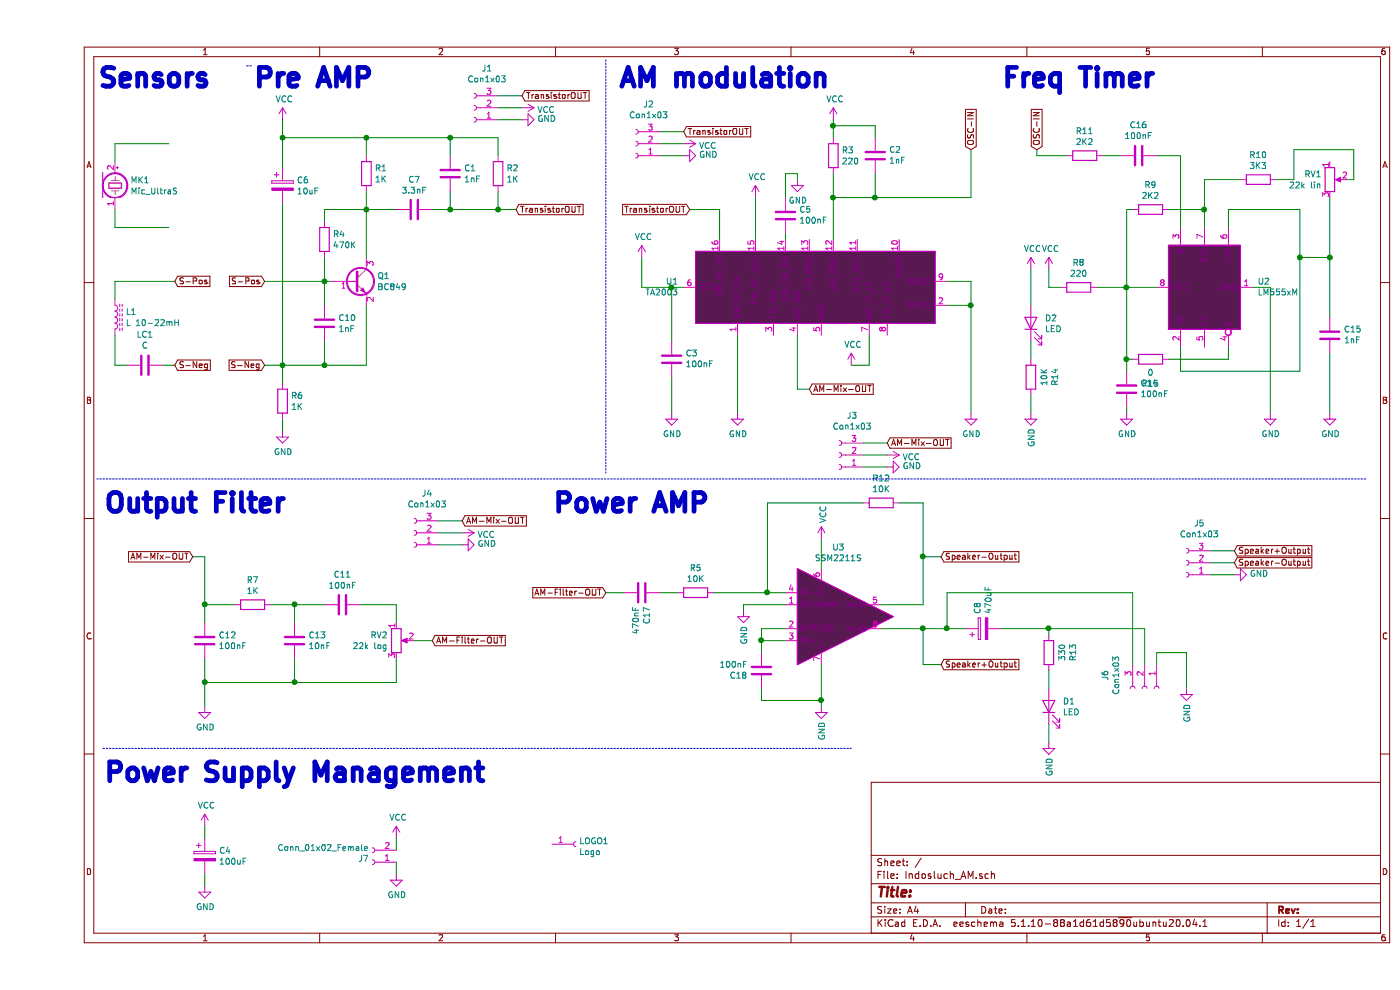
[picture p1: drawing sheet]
EESchema Schematic File Version 4
EELAYER 30 0
EELAYER END
$Descr A4 11693 8268
encoding utf-8
Sheet 1 1
Title ""
Date ""
Rev ""
Comp ""
Comment1 ""
Comment2 ""
Comment3 ""
Comment4 ""
$EndDescr
$Comp
L power:VCC #PWR02
U 1 1
P 1400 6900
F 0 "#PWR02" H 1400 6750 50  0001 C CNN
F 1 "VCC" H 1415 7073 50  0000 C CNN
F 2 "" H 1400 6900 50  0001 C CNN
F 3 "" H 1400 6900 50  0001 C CNN
	1    1400 6900
	1    0    0    -1  
$EndComp
$Comp
L power:GND #PWR03
U 1 1
P 1400 7400
F 0 "#PWR03" H 1400 7150 50  0001 C CNN
F 1 "GND" H 1405 7227 50  0000 C CNN
F 2 "" H 1400 7400 50  0001 C CNN
F 3 "" H 1400 7400 50  0001 C CNN
	1    1400 7400
	1    0    0    -1  
$EndComp
$Comp
L Indosluch:TA2003 U1
U 1 1
P 6500 2400
F 0 "U1" V 6546 3543 50  0000 L CNN
F 1 "TA2003" V 6455 3543 50  0000 L CNN
F 2 "Indosluch_AM:SOP-16_HandSolder" H 6620 3350 50  0001 C CNN
F 3 "http://www.ti.com/lit/ds/symlink/bq2003.pdf" H 6500 3600 50  0001 C CNN
	1    6500 2400
	0    -1   -1   0   
$EndComp
$Comp
L Transistor_BJT:BC849 Q1
U 1 1
P 2650 2350
F 0 "Q1" H 2841 2396 50  0000 L CNN
F 1 "BC849" H 2841 2305 50  0000 L CNN
F 2 "Indosluch_AM:SOT-23_Handsoldering" H 2850 2275 50  0001 L CIN
F 3 "http://www.infineon.com/dgdl/Infineon-BC847SERIES_BC848SERIES_BC849SERIES_BC850SERIES-DS-v01_01-en.pdf?fileId=db3a304314dca389011541d4630a1657" H 2650 2350 50  0001 L CNN
	1    2650 2350
	1    0    0    -1  
$EndComp
$Comp
L Timer:LM555xM U2
U 1 1
P 9750 2400
F 0 "U2" V 9796 1956 50  0000 R CNN
F 1 "LM555xM" V 9705 1956 50  0000 R CNN
F 2 "Indosluch_AM:SOIC-8_HandSolder" H 10600 2000 50  0001 C CNN
F 3 "http://www.ti.com/lit/ds/symlink/lm555.pdf" H 10600 2000 50  0001 C CNN
	1    9750 2400
	0    -1   -1   0   
$EndComp
$Comp
L power:VCC #PWR04
U 1 1
P 2050 1000
F 0 "#PWR04" H 2050 850 50  0001 C CNN
F 1 "VCC" H 2065 1173 50  0000 C CNN
F 2 "" H 2050 1000 50  0001 C CNN
F 3 "" H 2050 1000 50  0001 C CNN
	1    2050 1000
	1    0    0    -1  
$EndComp
$Comp
L Device:CP C6
U 1 1
P 2050 1550
F 0 "C6" H 2168 1596 50  0000 L CNN
F 1 "10uF" H 2168 1505 50  0000 L CNN
F 2 "BioAmp:C_1210_dusjagr" H 2088 1400 50  0001 C CNN
F 3 "~" H 2050 1550 50  0001 C CNN
	1    2050 1550
	1    0    0    -1  
$EndComp
Wire Wire Line
	2050 1000 2050 1150
Wire Wire Line
	2050 1150 2050 1400
$Comp
L Device:R R1
U 1 1
P 2750 1450
F 0 "R1" H 2820 1496 50  0000 L CNN
F 1 "1K" H 2820 1405 50  0000 L CNN
F 2 "BioAmp:R_1206_dusjagr" V 2680 1450 50  0001 C CNN
F 3 "~" H 2750 1450 50  0001 C CNN
	1    2750 1450
	1    0    0    -1  
$EndComp
$Comp
L Device:R R4
U 1 1
P 2400 2000
F 0 "R4" H 2470 2046 50  0000 L CNN
F 1 "470K" H 2470 1955 50  0000 L CNN
F 2 "BioAmp:R_1206_dusjagr" V 2330 2000 50  0001 C CNN
F 3 "~" H 2400 2000 50  0001 C CNN
	1    2400 2000
	1    0    0    -1  
$EndComp
Wire Wire Line
	2750 1300 2750 1150
Wire Wire Line
	2750 1150 2050 1150
Connection ~ 2050 1150
Wire Wire Line
	2400 1850 2400 1750
Wire Wire Line
	2400 1750 2750 1750
Wire Wire Line
	2750 1750 2750 1600
Wire Wire Line
	2750 1750 2750 2150
Connection ~ 2750 1750
$Comp
L Device:C C10
U 1 1
P 2400 2700
F 0 "C10" H 2515 2746 50  0000 L CNN
F 1 "1nF" H 2515 2655 50  0000 L CNN
F 2 "BioAmp:C_1206_dusjagr" H 2438 2550 50  0001 C CNN
F 3 "~" H 2400 2700 50  0001 C CNN
	1    2400 2700
	1    0    0    -1  
$EndComp
Wire Wire Line
	2400 2150 2400 2350
Wire Wire Line
	2400 2350 2450 2350
Connection ~ 2400 2350
$Comp
L Device:R R6
U 1 1
P 2050 3350
F 0 "R6" H 2120 3396 50  0000 L CNN
F 1 "1K" H 2120 3305 50  0000 L CNN
F 2 "BioAmp:R_1206_dusjagr" V 1980 3350 50  0001 C CNN
F 3 "~" H 2050 3350 50  0001 C CNN
	1    2050 3350
	1    0    0    -1  
$EndComp
Wire Wire Line
	2400 2350 2400 2550
Wire Wire Line
	2750 2550 2750 3050
Wire Wire Line
	2750 3050 2400 3050
Wire Wire Line
	2400 3050 2400 2850
Wire Wire Line
	2050 3500 2050 3600
$Comp
L power:GND #PWR05
U 1 1
P 2050 3600
F 0 "#PWR05" H 2050 3350 50  0001 C CNN
F 1 "GND" H 2055 3427 50  0000 C CNN
F 2 "" H 2050 3600 50  0001 C CNN
F 3 "" H 2050 3600 50  0001 C CNN
	1    2050 3600
	1    0    0    -1  
$EndComp
$Comp
L Device:C C7
U 1 1
P 3150 1750
F 0 "C7" V 2898 1750 50  0000 C CNN
F 1 "3.3nF" V 2989 1750 50  0000 C CNN
F 2 "BioAmp:C_1206_dusjagr" H 3188 1600 50  0001 C CNN
F 3 "~" H 3150 1750 50  0001 C CNN
	1    3150 1750
	0    1    1    0   
$EndComp
$Comp
L Device:C C1
U 1 1
P 3450 1450
F 0 "C1" H 3565 1496 50  0000 L CNN
F 1 "1nF" H 3565 1405 50  0000 L CNN
F 2 "BioAmp:C_1206_dusjagr" H 3488 1300 50  0001 C CNN
F 3 "~" H 3450 1450 50  0001 C CNN
	1    3450 1450
	1    0    0    -1  
$EndComp
$Comp
L Device:R R2
U 1 1
P 3850 1450
F 0 "R2" H 3920 1496 50  0000 L CNN
F 1 "1K" H 3920 1405 50  0000 L CNN
F 2 "BioAmp:R_1206_dusjagr" V 3780 1450 50  0001 C CNN
F 3 "~" H 3850 1450 50  0001 C CNN
	1    3850 1450
	1    0    0    -1  
$EndComp
Wire Wire Line
	2750 1150 3450 1150
Wire Wire Line
	3450 1150 3450 1300
Connection ~ 2750 1150
Wire Wire Line
	3450 1150 3850 1150
Wire Wire Line
	3850 1150 3850 1300
Connection ~ 3450 1150
Wire Wire Line
	2750 1750 3000 1750
Wire Wire Line
	3300 1750 3450 1750
Wire Wire Line
	3450 1750 3450 1600
Wire Wire Line
	3450 1750 3850 1750
Wire Wire Line
	3850 1750 3850 1600
Connection ~ 3450 1750
Text GLabel 4000 1750 2    50   Input ~ 0
TransistorOUT
Wire Wire Line
	3850 1750 4000 1750
Connection ~ 3850 1750
Wire Wire Line
	650  2350 650  2500
$Comp
L Device:C LC1
U 1 1
P 900 3050
F 0 "LC1" V 1152 3050 50  0000 C CNN
F 1 "C" V 1061 3050 50  0000 C CNN
F 2 "BioAmp:C_1206_dusjagr" H 938 2900 50  0001 C CNN
F 3 "~" H 900 3050 50  0001 C CNN
	1    900  3050
	0    -1   -1   0   
$EndComp
Wire Wire Line
	650  2800 650  3050
Wire Wire Line
	650  3050 750  3050
Wire Wire Line
	650  2350 1150 2350
Wire Wire Line
	1050 3050 1150 3050
$Comp
L power:GND #PWR08
U 1 1
P 5850 3450
F 0 "#PWR08" H 5850 3200 50  0001 C CNN
F 1 "GND" H 5855 3277 50  0000 C CNN
F 2 "" H 5850 3450 50  0001 C CNN
F 3 "" H 5850 3450 50  0001 C CNN
	1    5850 3450
	1    0    0    -1  
$EndComp
$Comp
L power:GND #PWR013
U 1 1
P 7800 3450
F 0 "#PWR013" H 7800 3200 50  0001 C CNN
F 1 "GND" H 7805 3277 50  0000 C CNN
F 2 "" H 7800 3450 50  0001 C CNN
F 3 "" H 7800 3450 50  0001 C CNN
	1    7800 3450
	1    0    0    -1  
$EndComp
Wire Wire Line
	5850 2800 5850 3450
Wire Wire Line
	7600 2550 7800 2550
Wire Wire Line
	7800 2550 7800 3450
Wire Wire Line
	7600 2350 7800 2350
Wire Wire Line
	7800 2350 7800 2550
Connection ~ 7800 2550
$Comp
L Device:C C12
U 1 1
P 1400 5350
F 0 "C12" H 1515 5396 50  0000 L CNN
F 1 "100nF" H 1515 5305 50  0000 L CNN
F 2 "BioAmp:C_1206_dusjagr" H 1438 5200 50  0001 C CNN
F 3 "~" H 1400 5350 50  0001 C CNN
	1    1400 5350
	1    0    0    -1  
$EndComp
$Comp
L power:GND #PWR01
U 1 1
P 1400 5900
F 0 "#PWR01" H 1400 5650 50  0001 C CNN
F 1 "GND" H 1405 5727 50  0000 C CNN
F 2 "" H 1400 5900 50  0001 C CNN
F 3 "" H 1400 5900 50  0001 C CNN
	1    1400 5900
	1    0    0    -1  
$EndComp
Wire Wire Line
	1400 5500 1400 5700
Text GLabel 6450 3250 2    50   Input ~ 0
AM-Mix-OUT
Text GLabel 1300 4650 0    50   Input ~ 0
AM-Mix-OUT
Text GLabel 5450 1750 0    50   Input ~ 0
TransistorOUT
Wire Wire Line
	5450 1750 5700 1750
Wire Wire Line
	5700 1750 5700 2000
$Comp
L power:VCC #PWR06
U 1 1
P 5050 2150
F 0 "#PWR06" H 5050 2000 50  0001 C CNN
F 1 "VCC" H 5065 2323 50  0000 C CNN
F 2 "" H 5050 2150 50  0001 C CNN
F 3 "" H 5050 2150 50  0001 C CNN
	1    5050 2150
	1    0    0    -1  
$EndComp
Wire Wire Line
	5400 2400 5300 2400
Wire Wire Line
	5050 2400 5050 2150
$Comp
L Device:R R7
U 1 1
P 1800 5050
F 0 "R7" V 1593 5050 50  0000 C CNN
F 1 "1K" V 1684 5050 50  0000 C CNN
F 2 "BioAmp:R_1206_dusjagr" V 1730 5050 50  0001 C CNN
F 3 "~" H 1800 5050 50  0001 C CNN
	1    1800 5050
	0    1    1    0   
$EndComp
Wire Wire Line
	1650 5050 1400 5050
Connection ~ 1400 5050
Wire Wire Line
	1400 5050 1400 5200
$Comp
L Device:C C13
U 1 1
P 2150 5350
F 0 "C13" H 2265 5396 50  0000 L CNN
F 1 "10nF" H 2265 5305 50  0000 L CNN
F 2 "BioAmp:C_1206_dusjagr" H 2188 5200 50  0001 C CNN
F 3 "~" H 2150 5350 50  0001 C CNN
	1    2150 5350
	1    0    0    -1  
$EndComp
$Comp
L Device:C C11
U 1 1
P 2550 5050
F 0 "C11" V 2298 5050 50  0000 C CNN
F 1 "100nF" V 2389 5050 50  0000 C CNN
F 2 "BioAmp:C_1206_dusjagr" H 2588 4900 50  0001 C CNN
F 3 "~" H 2550 5050 50  0001 C CNN
	1    2550 5050
	0    1    1    0   
$EndComp
Wire Wire Line
	1950 5050 2150 5050
Wire Wire Line
	2150 5200 2150 5050
Connection ~ 2150 5050
Wire Wire Line
	2150 5050 2400 5050
$Comp
L Device:R_POT RV2
U 1 1
P 3000 5350
F 0 "RV2" H 2930 5396 50  0000 R CNN
F 1 "22k log" H 2930 5305 50  0000 R CNN
F 2 "Indosluch_AM:RD901F-ALPHA-HandSolder" H 3000 5350 50  0001 C CNN
F 3 "~" H 3000 5350 50  0001 C CNN
	1    3000 5350
	1    0    0    -1  
$EndComp
Wire Wire Line
	3000 5050 3000 5200
Wire Wire Line
	2700 5050 3000 5050
Wire Wire Line
	3000 5500 3000 5700
Wire Wire Line
	3000 5700 2150 5700
Connection ~ 1400 5700
Wire Wire Line
	1400 5700 1400 5900
Wire Wire Line
	2150 5500 2150 5700
Connection ~ 2150 5700
Wire Wire Line
	2150 5700 1400 5700
Wire Wire Line
	3150 5350 3300 5350
Text GLabel 3300 5350 2    50   Input ~ 0
AM-Filter-OUT
$Comp
L power:VCC #PWR012
U 1 1
P 6800 3050
F 0 "#PWR012" H 6800 2900 50  0001 C CNN
F 1 "VCC" H 6815 3223 50  0000 C CNN
F 2 "" H 6800 3050 50  0001 C CNN
F 3 "" H 6800 3050 50  0001 C CNN
	1    6800 3050
	1    0    0    -1  
$EndComp
Wire Wire Line
	6800 3050 6950 3050
Wire Wire Line
	6950 3050 6950 2800
$Comp
L Device:C C5
U 1 1
P 6250 1800
F 0 "C5" H 6135 1754 50  0000 R CNN
F 1 "100nF" H 6135 1845 50  0000 R CNN
F 2 "BioAmp:C_1206_dusjagr" H 6288 1650 50  0001 C CNN
F 3 "~" H 6250 1800 50  0001 C CNN
	1    6250 1800
	-1   0    0    1   
$EndComp
$Comp
L power:VCC #PWR09
U 1 1
P 6000 1650
F 0 "#PWR09" H 6000 1500 50  0001 C CNN
F 1 "VCC" H 6015 1823 50  0000 C CNN
F 2 "" H 6000 1650 50  0001 C CNN
F 3 "" H 6000 1650 50  0001 C CNN
	1    6000 1650
	1    0    0    -1  
$EndComp
Wire Wire Line
	6000 1650 6000 2000
Wire Wire Line
	6250 2000 6250 1950
$Comp
L power:GND #PWR010
U 1 1
P 6350 1500
F 0 "#PWR010" H 6350 1250 50  0001 C CNN
F 1 "GND" H 6355 1327 50  0000 C CNN
F 2 "" H 6350 1500 50  0001 C CNN
F 3 "" H 6350 1500 50  0001 C CNN
	1    6350 1500
	1    0    0    -1  
$EndComp
Wire Wire Line
	6350 1500 6350 1450
Wire Wire Line
	6350 1450 6250 1450
Wire Wire Line
	6250 1450 6250 1650
$Comp
L Device:C C2
U 1 1
P 7000 1300
F 0 "C2" H 6885 1254 50  0000 R CNN
F 1 "1nF" H 6885 1345 50  0000 R CNN
F 2 "BioAmp:C_1206_dusjagr" H 7038 1150 50  0001 C CNN
F 3 "~" H 7000 1300 50  0001 C CNN
	1    7000 1300
	-1   0    0    1   
$EndComp
$Comp
L Device:R R3
U 1 1
P 6650 1300
F 0 "R3" H 6720 1346 50  0000 L CNN
F 1 "220" H 6720 1255 50  0000 L CNN
F 2 "BioAmp:R_1206_dusjagr" V 6580 1300 50  0001 C CNN
F 3 "~" H 6650 1300 50  0001 C CNN
	1    6650 1300
	1    0    0    -1  
$EndComp
$Comp
L power:VCC #PWR011
U 1 1
P 6650 1000
F 0 "#PWR011" H 6650 850 50  0001 C CNN
F 1 "VCC" H 6665 1173 50  0000 C CNN
F 2 "" H 6650 1000 50  0001 C CNN
F 3 "" H 6650 1000 50  0001 C CNN
	1    6650 1000
	1    0    0    -1  
$EndComp
Wire Wire Line
	6650 1000 6650 1050
Wire Wire Line
	6650 1050 7000 1050
Wire Wire Line
	7000 1050 7000 1150
Connection ~ 6650 1050
Wire Wire Line
	6650 1050 6650 1150
Wire Wire Line
	6650 1450 6650 1650
Wire Wire Line
	6650 1650 7000 1650
Connection ~ 6650 1650
Wire Wire Line
	6650 1650 6650 2000
Wire Wire Line
	7000 1450 7000 1650
Connection ~ 7000 1650
Wire Wire Line
	7000 1650 7800 1650
Text GLabel 7800 1250 1    50   Input ~ 0
OSC-IN
Wire Wire Line
	1300 4650 1400 4650
Wire Wire Line
	1400 4650 1400 5050
$Comp
L Device:CP C4
U 1 1
P 1400 7150
F 0 "C4" H 1518 7196 50  0000 L CNN
F 1 "100uF" H 1518 7105 50  0000 L CNN
F 2 "Indosluch_AM:Capacitor_Radial_D6.3mm_P2.50mm" H 1438 7000 50  0001 C CNN
F 3 "~" H 1400 7150 50  0001 C CNN
	1    1400 7150
	1    0    0    -1  
$EndComp
$Comp
L power:VCC #PWR014
U 1 1
P 8450 2250
F 0 "#PWR014" H 8450 2100 50  0001 C CNN
F 1 "VCC" H 8465 2423 50  0000 C CNN
F 2 "" H 8450 2250 50  0001 C CNN
F 3 "" H 8450 2250 50  0001 C CNN
	1    8450 2250
	1    0    0    -1  
$EndComp
Wire Wire Line
	8450 2250 8450 2400
$Comp
L power:GND #PWR016
U 1 1
P 10300 3450
F 0 "#PWR016" H 10300 3200 50  0001 C CNN
F 1 "GND" H 10305 3277 50  0000 C CNN
F 2 "" H 10300 3450 50  0001 C CNN
F 3 "" H 10300 3450 50  0001 C CNN
	1    10300 3450
	1    0    0    -1  
$EndComp
Wire Wire Line
	10150 2400 10300 2400
Wire Wire Line
	10300 2400 10300 3450
$Comp
L Device:R R8
U 1 1
P 8700 2400
F 0 "R8" V 8493 2400 50  0000 C CNN
F 1 "220" V 8584 2400 50  0000 C CNN
F 2 "BioAmp:R_1206_dusjagr" V 8630 2400 50  0001 C CNN
F 3 "~" H 8700 2400 50  0001 C CNN
	1    8700 2400
	0    1    1    0   
$EndComp
Wire Wire Line
	8450 2400 8550 2400
$Comp
L Device:C C14
U 1 1
P 9100 3250
F 0 "C14" H 8985 3204 50  0000 R CNN
F 1 "100nF" H 8985 3295 50  0000 R CNN
F 2 "BioAmp:C_1206_dusjagr" H 9138 3100 50  0001 C CNN
F 3 "~" H 9100 3250 50  0001 C CNN
	1    9100 3250
	-1   0    0    1   
$EndComp
Wire Wire Line
	8850 2400 9100 2400
Connection ~ 9100 2400
Wire Wire Line
	9100 2400 9350 2400
$Comp
L power:GND #PWR015
U 1 1
P 9100 3450
F 0 "#PWR015" H 9100 3200 50  0001 C CNN
F 1 "GND" H 9105 3277 50  0000 C CNN
F 2 "" H 9100 3450 50  0001 C CNN
F 3 "" H 9100 3450 50  0001 C CNN
	1    9100 3450
	1    0    0    -1  
$EndComp
Wire Wire Line
	9100 3450 9100 3400
Wire Wire Line
	9950 2900 9950 3000
Wire Wire Line
	9550 2900 9550 3100
Wire Wire Line
	9550 3100 10550 3100
Wire Wire Line
	10550 3100 10550 2150
Wire Wire Line
	10550 1750 9950 1750
Wire Wire Line
	9950 1750 9950 1900
Wire Wire Line
	9550 1900 9550 1300
Text GLabel 8350 1250 1    50   Input ~ 0
OSC-IN
Wire Wire Line
	9350 1300 9550 1300
$Comp
L Device:C C16
U 1 1
P 9200 1300
F 0 "C16" V 9452 1300 50  0000 C CNN
F 1 "100nF" V 9361 1300 50  0000 C CNN
F 2 "BioAmp:C_1206_dusjagr" H 9238 1150 50  0001 C CNN
F 3 "~" H 9200 1300 50  0001 C CNN
	1    9200 1300
	0    -1   -1   0   
$EndComp
$Comp
L Device:R R11
U 1 1
P 8750 1300
F 0 "R11" V 8543 1300 50  0000 C CNN
F 1 "2K2" V 8634 1300 50  0000 C CNN
F 2 "BioAmp:R_1206_dusjagr" V 8680 1300 50  0001 C CNN
F 3 "~" H 8750 1300 50  0001 C CNN
	1    8750 1300
	0    1    1    0   
$EndComp
Wire Wire Line
	8900 1300 9050 1300
$Comp
L Device:R R9
U 1 1
P 9300 1750
F 0 "R9" V 9093 1750 50  0000 C CNN
F 1 "2K2" V 9184 1750 50  0000 C CNN
F 2 "BioAmp:R_1206_dusjagr" V 9230 1750 50  0001 C CNN
F 3 "~" H 9300 1750 50  0001 C CNN
	1    9300 1750
	0    1    1    0   
$EndComp
Wire Wire Line
	9750 1900 9750 1750
Wire Wire Line
	9750 1750 9450 1750
Wire Wire Line
	9150 1750 9100 1750
Wire Wire Line
	9100 1750 9100 2400
Wire Wire Line
	9750 1750 9750 1500
Wire Wire Line
	9750 1500 10050 1500
Connection ~ 9750 1750
$Comp
L Device:R R10
U 1 1
P 10200 1500
F 0 "R10" V 9993 1500 50  0000 C CNN
F 1 "3K3" V 10084 1500 50  0000 C CNN
F 2 "BioAmp:R_1206_dusjagr" V 10130 1500 50  0001 C CNN
F 3 "~" H 10200 1500 50  0001 C CNN
	1    10200 1500
	0    1    1    0   
$EndComp
Connection ~ 10550 2150
Wire Wire Line
	10550 2150 10550 1750
$Comp
L Device:C C15
U 1 1
P 10800 2800
F 0 "C15" H 10685 2754 50  0000 R CNN
F 1 "1nF" H 10685 2845 50  0000 R CNN
F 2 "BioAmp:C_1206_dusjagr" H 10838 2650 50  0001 C CNN
F 3 "~" H 10800 2800 50  0001 C CNN
	1    10800 2800
	-1   0    0    1   
$EndComp
Wire Wire Line
	10800 2150 10800 2650
Wire Wire Line
	10550 2150 10800 2150
$Comp
L power:GND #PWR017
U 1 1
P 10800 3450
F 0 "#PWR017" H 10800 3200 50  0001 C CNN
F 1 "GND" H 10805 3277 50  0000 C CNN
F 2 "" H 10800 3450 50  0001 C CNN
F 3 "" H 10800 3450 50  0001 C CNN
	1    10800 3450
	1    0    0    -1  
$EndComp
Wire Wire Line
	10800 2950 10800 3450
$Comp
L Device:R_POT RV1
U 1 1
P 10800 1500
F 0 "RV1" H 10731 1546 50  0000 R CNN
F 1 "22k lin" H 10731 1455 50  0000 R CNN
F 2 "Indosluch_AM:RD901F-ALPHA-HandSolder" H 10800 1500 50  0001 C CNN
F 3 "~" H 10800 1500 50  0001 C CNN
	1    10800 1500
	1    0    0    -1  
$EndComp
Wire Wire Line
	10350 1500 10500 1500
Wire Wire Line
	10800 1650 10800 2150
Connection ~ 10800 2150
Wire Wire Line
	7800 1250 7800 1650
Wire Wire Line
	8350 1250 8350 1300
Wire Wire Line
	8350 1300 8600 1300
Wire Notes Line
	11100 4000 500  4000
Wire Notes Line
	4750 500  4750 3950
Wire Notes Line
	550  6250 6800 6250
Text Notes 1800 750  0    157  ~ 31
Pre AMP
Text Notes 4850 750  0    157  ~ 31
AM modulation
Text Notes 8050 750  0    157  ~ 31
Freq Timer
Text Notes 550  4300 0    157  ~ 31
Output Filter
Text Notes 4300 4300 0    157  ~ 31
Power AMP
Text Notes 550  6550 0    157  ~ 31
Power Supply Management
$Comp
L power:GND #PWR07
U 1 1
P 5300 3450
F 0 "#PWR07" H 5300 3200 50  0001 C CNN
F 1 "GND" H 5305 3277 50  0000 C CNN
F 2 "" H 5300 3450 50  0001 C CNN
F 3 "" H 5300 3450 50  0001 C CNN
	1    5300 3450
	1    0    0    -1  
$EndComp
$Comp
L Device:C C3
U 1 1
P 5300 3000
F 0 "C3" H 5185 2954 50  0000 R CNN
F 1 "100nF" H 5185 3045 50  0000 R CNN
F 2 "BioAmp:C_1206_dusjagr" H 5338 2850 50  0001 C CNN
F 3 "~" H 5300 3000 50  0001 C CNN
	1    5300 3000
	-1   0    0    1   
$EndComp
Wire Wire Line
	5300 3150 5300 3450
Wire Wire Line
	5300 2850 5300 2400
Connection ~ 5300 2400
Wire Wire Line
	5300 2400 5050 2400
$Comp
L Indosluch:SSM2211S U3
U 1 1
P 6650 5150
F 0 "U3" H 6693 5731 50  0000 C CNN
F 1 "SSM2211S" H 6693 5640 50  0000 C CNN
F 2 "Indosluch_AM:SOIC-8_HandSolder" H 6650 4350 50  0001 C CNN
F 3 "https://www.analog.com/media/en/technical-documentation/data-sheets/SSM2211.pdf" H 6550 5450 50  0001 C CNN
	1    6650 5150
	1    0    0    -1  
$EndComp
Text GLabel 4750 4950 0    50   Input ~ 0
AM-Filter-OUT
Wire Wire Line
	650  1200 1100 1200
Wire Wire Line
	650  1900 1100 1900
$Comp
L Device:Microphone_Ultrasound MK1
U 1 1
P 650 1550
F 0 "MK1" H 780 1596 50  0000 L CNN
F 1 "Mic_UltraS" H 780 1505 50  0000 L CNN
F 2 "BioAmp:PJ301M-12_dusjagr_3d" V 700 1480 50  0001 L CNN
F 3 "~" V 650 1650 50  0001 C CNN
	1    650  1550
	1    0    0    -1  
$EndComp
Wire Wire Line
	650  1200 650  1350
Wire Wire Line
	650  1750 650  1900
Wire Notes Line
	1750 550  1800 550 
Text Notes 500  750  0    157  ~ 31
Sensors
$Comp
L Device:L_Core_Ferrite L1
U 1 1
P 650 2650
F 0 "L1" H 738 2696 50  0000 L CNN
F 1 "L 10-22mH" H 738 2605 50  0000 L CNN
F 2 "Indosluch_AM:PJ301M-12_dusjagr_handSolder" H 650 2650 50  0001 C CNN
F 3 "~" H 650 2650 50  0001 C CNN
	1    650  2650
	1    0    0    -1  
$EndComp
$Comp
L Device:CP C8
U 1 1
P 7900 5250
F 0 "C8" H 8018 5296 50  0000 L CNN
F 1 "470uF" H 8018 5205 50  0000 L CNN
F 2 "Indosluch_AM:Capacitor_Radial_D6.3mm_P2.50mm" H 7938 5100 50  0001 C CNN
F 3 "~" H 7900 5250 50  0001 C CNN
	1    7900 5250
	0    -1   -1   0   
$EndComp
Wire Wire Line
	2050 1700 2050 3050
Wire Wire Line
	2400 3050 2050 3050
Connection ~ 2400 3050
Connection ~ 2050 3050
Wire Wire Line
	2050 3050 2050 3200
Wire Wire Line
	1900 2350 2400 2350
Wire Wire Line
	2050 3050 1900 3050
Text GLabel 1900 3050 0    50   Input ~ 0
S-Neg
Text GLabel 1150 3050 2    50   Input ~ 0
S-Neg
Text GLabel 1900 2350 0    50   Input ~ 0
S-Pos
Text GLabel 1150 2350 2    50   Input ~ 0
S-Pos
Wire Wire Line
	10950 1500 11000 1500
Wire Wire Line
	11000 1500 11000 1250
Wire Wire Line
	11000 1250 10500 1250
Wire Wire Line
	10500 1250 10500 1500
$Comp
L Connector:Conn_01x03_Female J2
U 1 1
P 5000 1200
F 0 "J2" H 4892 875 50  0000 C CNN
F 1 "Con1x03" H 4892 966 50  0000 C CNN
F 2 "Indosluch_AM:PinHeader_1x03_HandSolder" H 5000 1200 50  0001 C CNN
F 3 "~" H 5000 1200 50  0001 C CNN
	1    5000 1200
	-1   0    0    1   
$EndComp
$Comp
L power:VCC #PWR0101
U 1 1
P 5400 1200
F 0 "#PWR0101" H 5400 1050 50  0001 C CNN
F 1 "VCC" V 5415 1328 50  0000 L CNN
F 2 "" H 5400 1200 50  0001 C CNN
F 3 "" H 5400 1200 50  0001 C CNN
	1    5400 1200
	0    1    1    0   
$EndComp
$Comp
L power:GND #PWR0102
U 1 1
P 5400 1300
F 0 "#PWR0102" H 5400 1050 50  0001 C CNN
F 1 "GND" V 5405 1172 50  0000 R CNN
F 2 "" H 5400 1300 50  0001 C CNN
F 3 "" H 5400 1300 50  0001 C CNN
	1    5400 1300
	0    -1   -1   0   
$EndComp
Text GLabel 5400 1100 2    50   Input ~ 0
TransistorOUT
Wire Wire Line
	5200 1100 5400 1100
Wire Wire Line
	5200 1200 5400 1200
Wire Wire Line
	5400 1300 5200 1300
$Comp
L Connector:Conn_01x03_Female J1
U 1 1
P 3650 900
F 0 "J1" H 3542 575 50  0000 C CNN
F 1 "Con1x03" H 3542 666 50  0000 C CNN
F 2 "Indosluch_AM:PinHeader_1x03_HandSolder" H 3650 900 50  0001 C CNN
F 3 "~" H 3650 900 50  0001 C CNN
	1    3650 900 
	-1   0    0    1   
$EndComp
$Comp
L power:VCC #PWR0103
U 1 1
P 4050 900
F 0 "#PWR0103" H 4050 750 50  0001 C CNN
F 1 "VCC" V 4065 1028 50  0000 L CNN
F 2 "" H 4050 900 50  0001 C CNN
F 3 "" H 4050 900 50  0001 C CNN
	1    4050 900 
	0    1    1    0   
$EndComp
$Comp
L power:GND #PWR0104
U 1 1
P 4050 1000
F 0 "#PWR0104" H 4050 750 50  0001 C CNN
F 1 "GND" V 4055 872 50  0000 R CNN
F 2 "" H 4050 1000 50  0001 C CNN
F 3 "" H 4050 1000 50  0001 C CNN
	1    4050 1000
	0    -1   -1   0   
$EndComp
Text GLabel 4050 800  2    50   Input ~ 0
TransistorOUT
Wire Wire Line
	3850 800  4050 800 
Wire Wire Line
	3850 900  4050 900 
Wire Wire Line
	4050 1000 3850 1000
$Comp
L Connector:Conn_01x03_Female J3
U 1 1
P 6700 3800
F 0 "J3" H 6592 3475 50  0000 C CNN
F 1 "Con1x03" H 6592 3566 50  0000 C CNN
F 2 "Indosluch_AM:PinHeader_1x03_HandSolder" H 6700 3800 50  0001 C CNN
F 3 "~" H 6700 3800 50  0001 C CNN
	1    6700 3800
	-1   0    0    1   
$EndComp
$Comp
L power:VCC #PWR0105
U 1 1
P 7100 3800
F 0 "#PWR0105" H 7100 3650 50  0001 C CNN
F 1 "VCC" V 7115 3928 50  0000 L CNN
F 2 "" H 7100 3800 50  0001 C CNN
F 3 "" H 7100 3800 50  0001 C CNN
	1    7100 3800
	0    1    1    0   
$EndComp
$Comp
L power:GND #PWR0106
U 1 1
P 7100 3900
F 0 "#PWR0106" H 7100 3650 50  0001 C CNN
F 1 "GND" V 7105 3772 50  0000 R CNN
F 2 "" H 7100 3900 50  0001 C CNN
F 3 "" H 7100 3900 50  0001 C CNN
	1    7100 3900
	0    -1   -1   0   
$EndComp
Wire Wire Line
	6900 3700 7100 3700
Wire Wire Line
	6900 3800 7100 3800
Wire Wire Line
	7100 3900 6900 3900
Wire Wire Line
	6350 2800 6350 3250
Wire Wire Line
	6350 3250 6450 3250
Text GLabel 7100 3700 2    50   Input ~ 0
AM-Mix-OUT
$Comp
L Connector:Conn_01x03_Female J4
U 1 1
P 3150 4450
F 0 "J4" H 3042 4125 50  0000 C CNN
F 1 "Con1x03" H 3042 4216 50  0000 C CNN
F 2 "Indosluch_AM:PinHeader_1x03_HandSolder" H 3150 4450 50  0001 C CNN
F 3 "~" H 3150 4450 50  0001 C CNN
	1    3150 4450
	-1   0    0    1   
$EndComp
$Comp
L power:VCC #PWR0107
U 1 1
P 3550 4450
F 0 "#PWR0107" H 3550 4300 50  0001 C CNN
F 1 "VCC" V 3565 4578 50  0000 L CNN
F 2 "" H 3550 4450 50  0001 C CNN
F 3 "" H 3550 4450 50  0001 C CNN
	1    3550 4450
	0    1    1    0   
$EndComp
$Comp
L power:GND #PWR0108
U 1 1
P 3550 4550
F 0 "#PWR0108" H 3550 4300 50  0001 C CNN
F 1 "GND" V 3555 4422 50  0000 R CNN
F 2 "" H 3550 4550 50  0001 C CNN
F 3 "" H 3550 4550 50  0001 C CNN
	1    3550 4550
	0    -1   -1   0   
$EndComp
Wire Wire Line
	3350 4350 3550 4350
Wire Wire Line
	3350 4450 3550 4450
Wire Wire Line
	3550 4550 3350 4550
Text GLabel 3550 4350 2    50   Input ~ 0
AM-Mix-OUT
$Comp
L Connector:Conn_01x03_Female J5
U 1 1
P 9600 4700
F 0 "J5" H 9492 4375 50  0000 C CNN
F 1 "Con1x03" H 9492 4466 50  0000 C CNN
F 2 "Indosluch_AM:PinHeader_1x03_HandSolder" H 9600 4700 50  0001 C CNN
F 3 "~" H 9600 4700 50  0001 C CNN
	1    9600 4700
	-1   0    0    1   
$EndComp
$Comp
L power:GND #PWR0110
U 1 1
P 10000 4800
F 0 "#PWR0110" H 10000 4550 50  0001 C CNN
F 1 "GND" V 10005 4672 50  0000 R CNN
F 2 "" H 10000 4800 50  0001 C CNN
F 3 "" H 10000 4800 50  0001 C CNN
	1    10000 4800
	0    -1   -1   0   
$EndComp
Wire Wire Line
	9800 4600 10000 4600
Wire Wire Line
	9800 4700 10000 4700
Wire Wire Line
	10000 4800 9800 4800
Text GLabel 10000 4700 2    50   Input ~ 0
Speaker-Output
Text GLabel 10000 4600 2    50   Input ~ 0
Speaker+Output
$Comp
L power:GND #PWR0109
U 1 1
P 6550 5900
F 0 "#PWR0109" H 6550 5650 50  0001 C CNN
F 1 "GND" V 6555 5772 50  0000 R CNN
F 2 "" H 6550 5900 50  0001 C CNN
F 3 "" H 6550 5900 50  0001 C CNN
	1    6550 5900
	1    0    0    -1  
$EndComp
Wire Wire Line
	6550 5550 6550 5850
$Comp
L Device:R R12
U 1 1
P 7050 4200
F 0 "R12" V 6843 4200 50  0000 C CNN
F 1 "10K" V 6934 4200 50  0000 C CNN
F 2 "BioAmp:R_1206_dusjagr" V 6980 4200 50  0001 C CNN
F 3 "~" H 7050 4200 50  0001 C CNN
	1    7050 4200
	0    1    1    0   
$EndComp
Wire Wire Line
	6250 5350 6050 5350
Wire Wire Line
	6050 5350 6050 5450
Wire Wire Line
	6050 5750 6050 5850
Wire Wire Line
	6050 5850 6550 5850
Connection ~ 6550 5850
Wire Wire Line
	6550 5850 6550 5900
Wire Wire Line
	6250 5250 6050 5250
Wire Wire Line
	6050 5250 6050 5350
Connection ~ 6050 5350
$Comp
L power:VCC #PWR0111
U 1 1
P 6550 4500
F 0 "#PWR0111" H 6550 4350 50  0001 C CNN
F 1 "VCC" V 6565 4628 50  0000 L CNN
F 2 "" H 6550 4500 50  0001 C CNN
F 3 "" H 6550 4500 50  0001 C CNN
	1    6550 4500
	1    0    0    -1  
$EndComp
Wire Wire Line
	6550 4500 6550 4750
Wire Wire Line
	7050 5050 7400 5050
Text GLabel 7550 5550 2    50   Input ~ 0
Speaker+Output
Text GLabel 7550 4650 2    50   Input ~ 0
Speaker-Output
Wire Wire Line
	7550 4650 7400 4650
Wire Wire Line
	7400 4650 7400 5050
Wire Wire Line
	7050 5250 7400 5250
Wire Wire Line
	7400 5550 7550 5550
Wire Wire Line
	7400 4650 7400 4200
Wire Wire Line
	7400 4200 7200 4200
Connection ~ 7400 4650
Wire Wire Line
	6900 4200 6100 4200
Wire Wire Line
	6100 4200 6100 4950
Wire Wire Line
	6100 4950 6250 4950
$Comp
L power:GND #PWR0112
U 1 1
P 5900 5100
F 0 "#PWR0112" H 5900 4850 50  0001 C CNN
F 1 "GND" V 5905 4972 50  0000 R CNN
F 2 "" H 5900 5100 50  0001 C CNN
F 3 "" H 5900 5100 50  0001 C CNN
	1    5900 5100
	1    0    0    -1  
$EndComp
Wire Wire Line
	6250 5050 5900 5050
Wire Wire Line
	5900 5050 5900 5100
$Comp
L Device:R R5
U 1 1
P 5500 4950
F 0 "R5" V 5293 4950 50  0000 C CNN
F 1 "10K" V 5384 4950 50  0000 C CNN
F 2 "BioAmp:R_1206_dusjagr" V 5430 4950 50  0001 C CNN
F 3 "~" H 5500 4950 50  0001 C CNN
	1    5500 4950
	0    1    1    0   
$EndComp
$Comp
L Device:C C17
U 1 1
P 5050 4950
F 0 "C17" H 5165 4996 50  0000 L CNN
F 1 "470nF" H 5165 4905 50  0000 L CNN
F 2 "BioAmp:C_1206_dusjagr" H 5088 4800 50  0001 C CNN
F 3 "~" H 5050 4950 50  0001 C CNN
	1    5050 4950
	0    1    1    0   
$EndComp
Wire Wire Line
	5350 4950 5200 4950
Wire Wire Line
	4900 4950 4750 4950
$Comp
L Device:C C18
U 1 1
P 6050 5600
F 0 "C18" H 6165 5646 50  0000 L CNN
F 1 "100nF" H 6165 5555 50  0000 L CNN
F 2 "BioAmp:C_1206_dusjagr" H 6088 5450 50  0001 C CNN
F 3 "~" H 6050 5600 50  0001 C CNN
	1    6050 5600
	-1   0    0    1   
$EndComp
$Comp
L Connector:Conn_01x03_Female J6
U 1 1
P 9250 5750
F 0 "J6" H 9142 5425 50  0000 C CNN
F 1 "Con1x03" H 9142 5516 50  0000 C CNN
F 2 "Indosluch_AM:PinHeader_1x03_HandSolder" H 9250 5750 50  0001 C CNN
F 3 "~" H 9250 5750 50  0001 C CNN
	1    9250 5750
	0    1    1    0   
$EndComp
$Comp
L power:GND #PWR0113
U 1 1
P 9600 5750
F 0 "#PWR0113" H 9600 5500 50  0001 C CNN
F 1 "GND" V 9605 5622 50  0000 R CNN
F 2 "" H 9600 5750 50  0001 C CNN
F 3 "" H 9600 5750 50  0001 C CNN
	1    9600 5750
	1    0    0    -1  
$EndComp
$Comp
L Device:R R13
U 1 1
P 8450 5450
F 0 "R13" V 8243 5450 50  0000 C CNN
F 1 "330" V 8334 5450 50  0000 C CNN
F 2 "BioAmp:R_1206_dusjagr" V 8380 5450 50  0001 C CNN
F 3 "~" H 8450 5450 50  0001 C CNN
	1    8450 5450
	-1   0    0    1   
$EndComp
$Comp
L Device:LED D1
U 1 1
P 8450 5900
F 0 "D1" V 8489 5782 50  0000 R CNN
F 1 "LED" V 8398 5782 50  0000 R CNN
F 2 "3Channel-PiezoAmp:LED_0805_2012Metric_Pad1.15x1.40mm_HandSolder" H 8450 5900 50  0001 C CNN
F 3 "~" H 8450 5900 50  0001 C CNN
	1    8450 5900
	0    -1   -1   0   
$EndComp
$Comp
L power:GND #PWR0114
U 1 1
P 8450 6200
F 0 "#PWR0114" H 8450 5950 50  0001 C CNN
F 1 "GND" V 8455 6072 50  0000 R CNN
F 2 "" H 8450 6200 50  0001 C CNN
F 3 "" H 8450 6200 50  0001 C CNN
	1    8450 6200
	1    0    0    -1  
$EndComp
Wire Wire Line
	7400 5250 7400 5550
Connection ~ 7400 5250
Wire Wire Line
	7400 5250 7600 5250
Wire Wire Line
	9600 5750 9600 5450
Wire Wire Line
	9600 5450 9350 5450
Wire Wire Line
	9350 5450 9350 5550
Wire Wire Line
	8450 5600 8450 5750
Wire Wire Line
	8450 6050 8450 6200
Wire Wire Line
	8050 5250 8450 5250
Wire Wire Line
	8450 5250 8450 5300
Connection ~ 8450 5250
Wire Wire Line
	7600 5250 7600 4950
Wire Wire Line
	7600 4950 9150 4950
Connection ~ 7600 5250
Wire Wire Line
	7600 5250 7750 5250
$Comp
L Device:R R14
U 1 1
P 8300 3150
F 0 "R14" V 8093 3150 50  0000 C CNN
F 1 "10K" V 8184 3150 50  0000 C CNN
F 2 "BioAmp:R_1206_dusjagr" V 8230 3150 50  0001 C CNN
F 3 "~" H 8300 3150 50  0001 C CNN
	1    8300 3150
	-1   0    0    1   
$EndComp
$Comp
L Device:LED D2
U 1 1
P 8300 2700
F 0 "D2" V 8339 2582 50  0000 R CNN
F 1 "LED" V 8248 2582 50  0000 R CNN
F 2 "3Channel-PiezoAmp:LED_0805_2012Metric_Pad1.15x1.40mm_HandSolder" H 8300 2700 50  0001 C CNN
F 3 "~" H 8300 2700 50  0001 C CNN
	1    8300 2700
	0    -1   -1   0   
$EndComp
$Comp
L power:GND #PWR019
U 1 1
P 8300 3450
F 0 "#PWR019" H 8300 3200 50  0001 C CNN
F 1 "GND" V 8305 3322 50  0000 R CNN
F 2 "" H 8300 3450 50  0001 C CNN
F 3 "" H 8300 3450 50  0001 C CNN
	1    8300 3450
	1    0    0    -1  
$EndComp
Wire Wire Line
	8300 2850 8300 3000
Wire Wire Line
	8300 3300 8300 3450
$Comp
L power:VCC #PWR018
U 1 1
P 8300 2250
F 0 "#PWR018" H 8300 2100 50  0001 C CNN
F 1 "VCC" H 8315 2423 50  0000 C CNN
F 2 "" H 8300 2250 50  0001 C CNN
F 3 "" H 8300 2250 50  0001 C CNN
	1    8300 2250
	1    0    0    -1  
$EndComp
Wire Wire Line
	8300 2250 8300 2550
Wire Wire Line
	1400 6900 1400 7000
Wire Wire Line
	1400 7300 1400 7400
Wire Wire Line
	5650 4950 6100 4950
Connection ~ 6100 4950
Wire Wire Line
	9250 5250 9250 5550
Wire Wire Line
	8450 5250 9250 5250
Wire Wire Line
	9150 5550 9150 4950
$Comp
L Connector:Conn_01x02_Female J7
U 1 1
P 2800 7200
F 0 "J7" H 2828 7176 50  0000 L CNN
F 1 "Conn_01x02_Female" H 2828 7085 50  0000 L CNN
F 2 "Indosluch_AM:PinHeader_1x02_P2.54mm_HandSolder" H 2800 7200 50  0001 C CNN
F 3 "~" H 2800 7200 50  0001 C CNN
	1    2800 7200
	-1   0    0    1   
$EndComp
$Comp
L power:GND #PWR021
U 1 1
P 3000 7300
F 0 "#PWR021" H 3000 7050 50  0001 C CNN
F 1 "GND" H 3005 7127 50  0000 C CNN
F 2 "" H 3000 7300 50  0001 C CNN
F 3 "" H 3000 7300 50  0001 C CNN
	1    3000 7300
	1    0    0    -1  
$EndComp
Wire Wire Line
	3000 7200 3000 7300
$Comp
L power:VCC #PWR020
U 1 1
P 3000 7000
F 0 "#PWR020" H 3000 6850 50  0001 C CNN
F 1 "VCC" H 3015 7173 50  0000 C CNN
F 2 "" H 3000 7000 50  0001 C CNN
F 3 "" H 3000 7000 50  0001 C CNN
	1    3000 7000
	1    0    0    -1  
$EndComp
Wire Wire Line
	3000 7000 3000 7100
$Comp
L Device:R R15
U 1 1
P 9300 3000
F 0 "R15" V 9093 3000 50  0000 C CNN
F 1 "0" V 9184 3000 50  0000 C CNN
F 2 "BioAmp:R_1206_dusjagr" V 9230 3000 50  0001 C CNN
F 3 "~" H 9300 3000 50  0001 C CNN
	1    9300 3000
	0    -1   -1   0   
$EndComp
Wire Wire Line
	9950 3000 9450 3000
Wire Wire Line
	9150 3000 9100 3000
Connection ~ 9100 3000
Wire Wire Line
	9100 3000 9100 3100
Wire Wire Line
	9100 2400 9100 3000
$Comp
L Connector:Conn_01x01_Female LOGO1
U 1 1
P 4500 7050
F 0 "LOGO1" H 4528 7076 50  0000 L CNN
F 1 "Logo" H 4528 6985 50  0000 L CNN
F 2 "Indosluch_AM:Indosluch_logos" H 4500 7050 50  0001 C CNN
F 3 "~" H 4500 7050 50  0001 C CNN
	1    4500 7050
	1    0    0    -1  
$EndComp
$EndSCHEMATC
